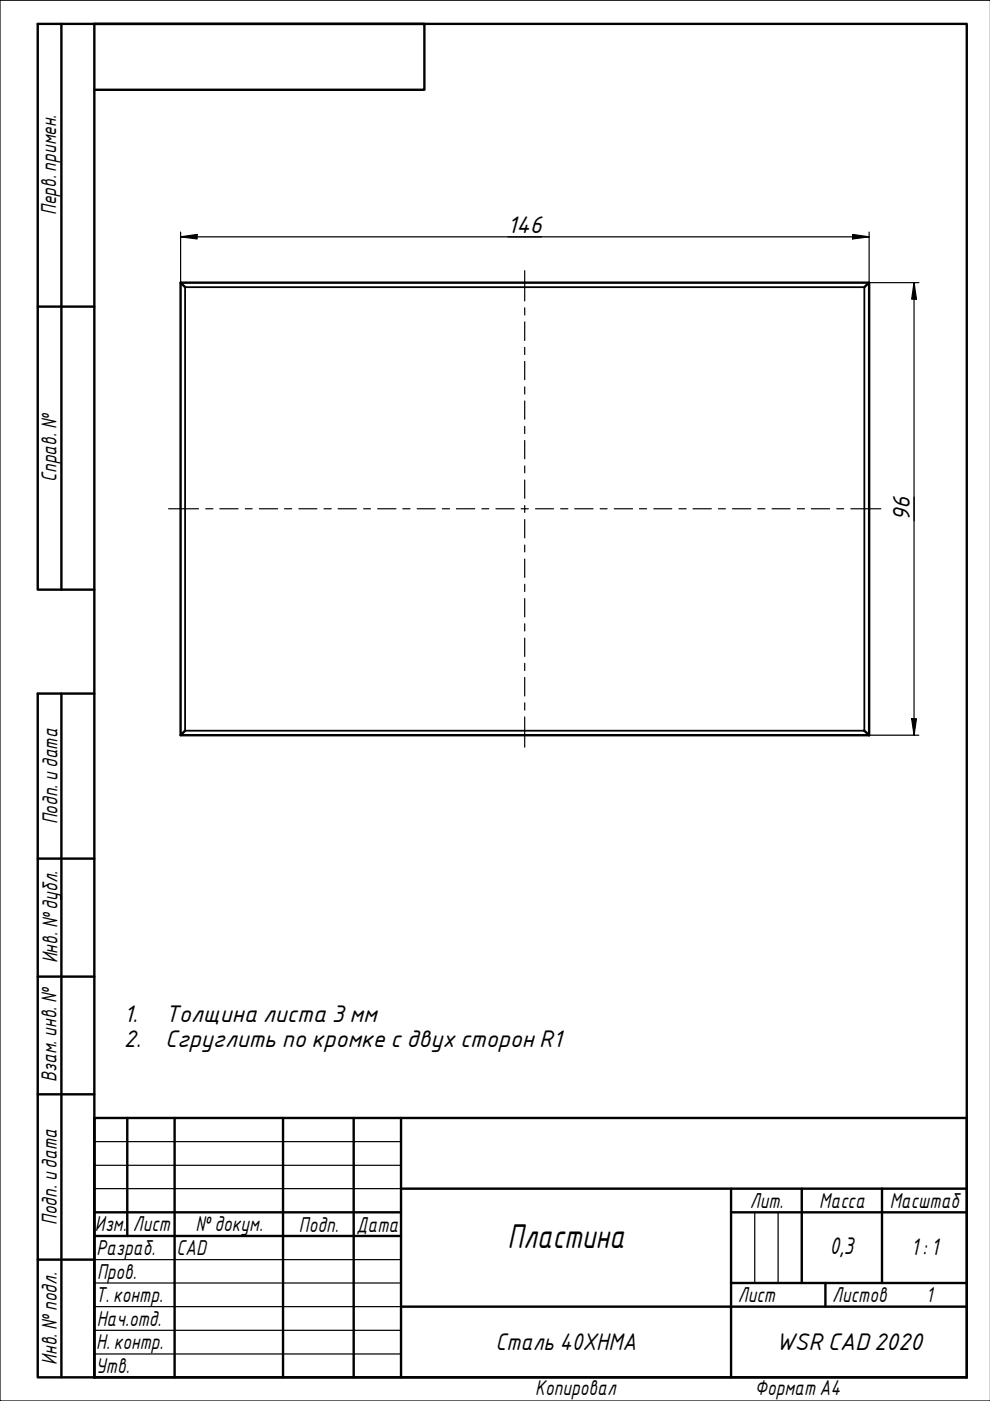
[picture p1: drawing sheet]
<svg xmlns="http://www.w3.org/2000/svg" width="210mm" height="297mm" viewBox="0 0 210 297" stroke-linecap="round" stroke-linejoin="round" font-family="sans-serif">
<path d="M38.3 59.9h146v96h-146zM38.3 59.9l.9 1M184.3 59.9l-1 1M39.2 154.9l-.9 1M183.3 154.9l1 1" fill="none" stroke="#000" stroke-width=".51"/>
<path d="M39.2 60.9h144.1v94h-144.1z" fill="none" stroke="#000" stroke-width=".38"/>
<g fill="none" stroke="#000" stroke-width=".51">
<path d="M20 237h185v55h-185zM27 237v25.1M37 237v55M60 237v55M75 237v55M85 237v55M20 257h65M85 252h120M155 257h50M155 252v40M170 252v20M187 252v20"/>
<path d="M20 262.1h65M85 277h120M155 272h50M175 272v5"/>
</g>
<path d="M20 242h65M20 247.1h65M20 252h65M160 257v15M165 257v15M20 267.1h65M20 272h65M20 277h65M20 282.1h65M20 287.1h65" fill="none" stroke="#000" stroke-width=".25"/>
<path d="M210 0h-210v297h210" fill="none" stroke="#000" stroke-width=".25"/>
<path d="M20 5.1h185v286.9h-185z" fill="none" stroke="#000" stroke-width=".51"/>
<path d="M13 5.1v119.9M20 19h70v-13.9h-82v119.9h12M8 65h12M13 147.1v144.9M20 147.1h-12v144.9h12M8 182h12M8 207.1h12M8 232h12M8 267.1h12" fill="none" stroke="#000" stroke-width=".51"/>
<path d="M38.3 50.2l3.5-.5v1zM38.3 50.2h146M38.3 49.2v10.7M180.8 49.7l3.5 .5-3.5 .5zM184.3 49.2v10.7h10.5M193.8 59.9l.5 3.5h-1zM193.8 59.9v96M184.3 155.9h10.5M193.3 152.4h1l-.5 3.5z" fill="none" stroke="#000" stroke-width=".25"/>
<g fill="#000">
<path d="M38.3 50.2l3.5-.5v1z" fill-rule="evenodd"/>
<path d="M180.8 49.7l3.5 .5-3.5 .5z" fill-rule="evenodd"/>
<path d="M193.8 59.9l.5 3.5h-1z" fill-rule="evenodd"/>
<path d="M193.3 152.4h1l-.5 3.5z" fill-rule="evenodd"/>
</g>
<g fill="none" stroke="#000" stroke-width=".25">
<path d="M111.3 57.4v6.4M111.3 65.3v1.5M111.3 68.2v4M111.3 73.6v1.6M111.3 76.6v3.9M111.3 82v1.6M111.3 85v3.9M111.3 90.4v1.5M111.3 93.4v3.9M111.3 98.8v1.5M35.8 107.9h6.3M43.6 107.9h1.5"/>
<path d="M46.6 107.9h3.9M52 107.9h1.5M55 107.9h3.9M60.3 107.9h1.5M63.4 107.9h3.8M68.7 107.9h1.5M71.7 107.9h3.9M77.1 107.9h1.4M80.1 107.9h3.8M85.4 107.9h1.5M88.5 107.9h3.8M93.8 107.9h1.5"/>
<path d="M96.8 107.9h3.8M102.2 107.9h1.4M105.2 107.9h3.8M110.5 107.9h1.5M111.3 101.8v3.8M111.3 107.2v1.4M111.3 110.2v3.8M111.3 115.6v1.4M111.3 118.5v3.9M113.5 107.9h3.8M118.9 107.9h1.5M121.9 107.9h3.8"/>
<path d="M127.3 107.9h1.4M130.2 107.9h3.9M135.6 107.9h1.5M138.6 107.9h3.8M144 107.9h1.5M146.9 107.9h3.9M152.3 107.9h1.5M155.3 107.9h3.9M160.7 107.9h1.5M163.7 107.9h3.8M169 107.9h1.6M172 107.9h3.9"/>
<path d="M177.4 107.9h1.5M180.4 107.9h6.4M111.3 123.9v1.5M111.3 126.9v3.9M111.3 132.3v1.5M111.3 135.3v3.9M111.3 140.6v1.6M111.3 143.6v4M111.3 149v1.5M111.3 152v6.4"/>
</g>
<text font-size="7" x="107.6" y="264.6">Пластина</text>
<g font-size="4.9">
<text x="107.6" y="49.3">146</text>
<text x="192.9" y="110.4" transform="rotate(-90 192.9 110.4)">96</text>
<text x="26.2" y="216.8">1.</text>
<text x="35" y="216.8">Толщина листа 3 мм</text>
<text x="26.2" y="222">2.</text>
<text x="35" y="222">Сгруглить по кромке с двух сторон R1</text>
<text x="176" y="265.9">0,3</text>
<text x="193.2" y="266.2">1: 1</text>
<text x="105.1" y="286.3">Сталь 40ХНМА</text>
<text x="164.5" y="286.2">WSR CAD2020</text>
</g>
<g font-size="4.4">
<text x="11.9" y="45.6" transform="rotate(-90 11.9 45.6)">Перв. примен.</text>
<text x="12" y="102.2" transform="rotate(-90 12 102.2)">Справ. №</text>
<text x="12.2" y="174.8" transform="rotate(-90 12.2 174.8)">Подп. идата</text>
<text x="12.2" y="204.3" transform="rotate(-90 12.2 204.3)">Инв. №дубл.</text>
<text x="12" y="229.5" transform="rotate(-90 12 229.5)">Взам. инв. №</text>
<text x="159" y="256.1">Лит.</text>
<text x="173.7" y="256.1">Масса</text>
<text x="188.7" y="256.1">Масштаб</text>
<text x="12.1" y="259.8" transform="rotate(-90 12.1 259.8)">Подп. идата</text>
<text x="20.1" y="261.1">Изм.</text>
<text x="28.2" y="261.1">Лист</text>
<text x="41.5" y="261">№докум.</text>
<text x="63.4" y="261.2">Подп.</text>
<text x="75.6" y="261.2">Дата</text>
<text x="20.4" y="266.1">Разраб.</text>
<text x="37.4" y="266.1">CAD</text>
<text x="20.6" y="271.1">Пров.</text>
<text x="20.3" y="276.1">Т. контр.</text>
<text x="20.5" y="281.1">Нач.отд.</text>
<text x="156.5" y="276.1">Лист</text>
<text x="176.5" y="276.1">Листов</text>
<text x="196.3" y="276">1</text>
<text x="20.4" y="286.1">Н. контр.</text>
<text x="12.1" y="289.4" transform="rotate(-90 12.1 289.4)">Инв. №подл.</text>
<text x="20.3" y="291.1">Утв.</text>
<text x="113.5" y="295.8">Копировал</text>
<text x="160" y="295.7">Формат A4</text>
</g>
</svg>
